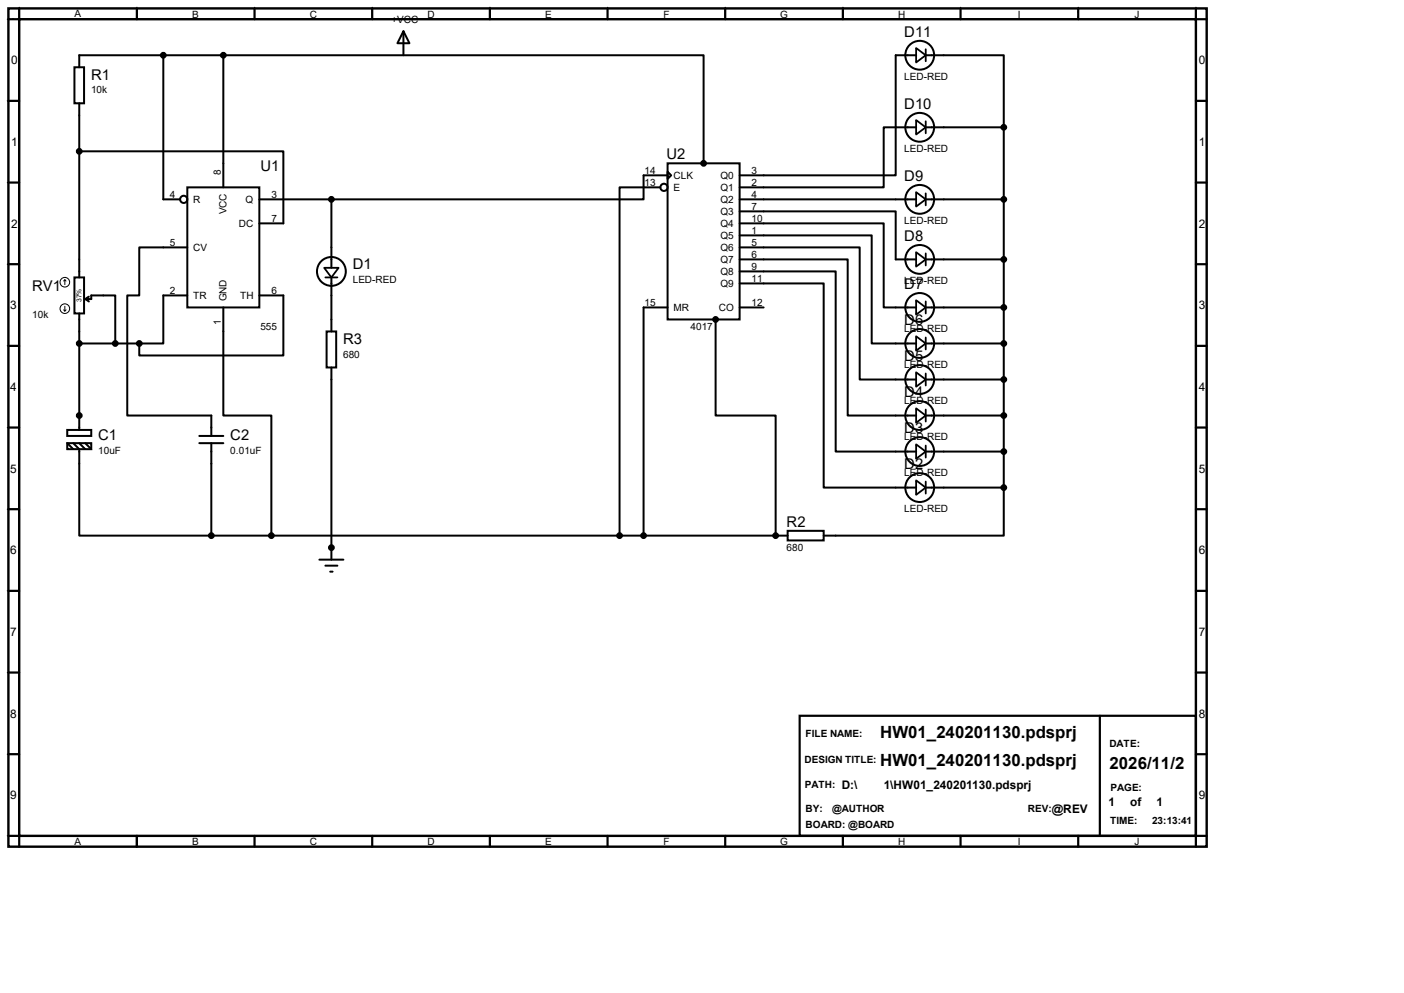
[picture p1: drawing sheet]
<svg xmlns="http://www.w3.org/2000/svg" width="297mm" height="210mm" viewBox="0 0 297 210" stroke-linecap="round" stroke-linejoin="round" font-family="sans-serif">
<path d="M1.8 1.8h253.5v177.3h-253.5zM4.1 4.1h248.9v172.7h-248.9z" fill="none" stroke="#000" stroke-width=".51"/>
<g fill="none" stroke="#000" stroke-width=".47">
<path d="M4.1 1.8v2.3h-2.3M29 1.8v2.3M53.8 1.8v2.3M78.7 1.8v2.3M103.6 1.8v2.3M128.5 1.8v2.3M153.4 1.8v2.3M178.3 1.8v2.3M203.2 1.8v2.3M228.1 1.8v2.3M253 1.8v2.3h2.3M1.8 21.3h2.3"/>
<path d="M1.8 38.6h2.3M253 21.3h2.3M253 38.6h2.3M1.8 55.9h2.3M253 55.9h2.3M1.8 73.2h2.3M253 73.2h2.3M1.8 90.4h2.3M253 90.4h2.3M1.8 107.7h2.3M253 107.7h2.3M1.8 125h2.3"/>
<path d="M253 125h2.3M1.8 142.2h2.3M1.8 159.5h2.3M169.2 151.4h83.8v25.4h-83.8zM232.7 151.4v25.4M253 142.2h2.3M253 159.5h2.3M1.8 176.8h2.3v2.3M29 176.8v2.3M53.8 176.8v2.3M78.7 176.8v2.3M103.6 176.8v2.3"/>
<path d="M128.5 176.8v2.3M153.4 176.8v2.3M178.3 176.8v2.3M203.2 176.8v2.3M228.1 176.8v2.3M255.3 176.8h-2.3v2.3"/>
</g>
<g fill="none" stroke="#000" stroke-width=".21">
<path d="M1.5 4.1h2.4M4.1 1.5v2.3M29 1.5v2.3M53.8 1.5l.1 2.3M78.7 1.5l.1 2.3M103.6 1.5l.1 2.3M128.5 1.5l.1 2.3M153.4 1.5l.1 2.3M178.3 1.5l.1 2.3M203.2 1.5v2.3M228.1 1.5v2.3M253 1.5v2.3"/>
<path d="M1.5 21.3h2.4M1.5 38.6h2.4M1.5 55.9h2.4M13.7 59.2l-.2 .2M13.7 59.2l.3 .2M13.7 59.2v1M1.5 73.2h2.4M13.5 65.5l.2 .3M13.7 64.8v1M14 65.5l-.3 .3M1.5 90.4h2.4M1.5 107.7h2.4"/>
<path d="M1.5 125h2.4M1.5 142.2h2.4M1.5 159.5h2.4M1.5 176.8h2.4"/>
<circle cx="13.7" cy="59.7" r="1.02"/>
<circle cx="13.7" cy="65.3" r="1.02"/>
</g>
<g fill="none" stroke="#000" stroke-width=".42">
<path d="M15.7 14.2h2.1v7.6h-2.1zM34.5 11.7v30.5h3.6M47.2 11.7h101.6v22.8M47.2 11.7h-30.4v2.5M47.2 11.7v27.9M85.3 6.6l1.3 2.5h-2.5zM85.3 6.6v5.1M193.8 11.7h-4.3v25.4h-33M195.8 11.7h16.5v15.2M16.8 32h43.1v15.2h-5M16.8 21.8v36.9M39.6 39.6h15.3v25.4h-15.3z"/>
<path d="M139.7 39.6h-8.6v73.7M141.2 34.5h15.3v33.1h-15.3zM141.2 36.3l.8 .8-.8 .7zM141.2 37.1h-5.1v5.1h-66M193.8 26.9h-6.9v12.7h-30.4M195.8 26.9h16.5M212.3 26.9v76.2M15.7 58.7h2.1v7.6h-2.1zM39.6 52.3h-10.1v10.2h-2.6v25.4h17.8v4.3M54.9 42.2h15.2M70.1 42.2v14.4M70.1 58.7v11.4"/>
<path d="M156.5 44.7h33v10.2h4.3M156.5 47.2h30.4v17.8h6.9M156.5 49.8h27.9v22.8h9.4M156.5 52.3h25.4v28h11.9M156.5 54.9h22.8v33h14.5M156.5 57.4h20.3v38.1h17M156.5 59.9h17.7v43.2h19.6M156.5 42.2h37.3M195.8 42.2h16.5M195.8 54.9h16.5M16.8 66.3v24.6M16.8 72.6h12.7"/>
<path d="M18 63.2h1.3v-.7h5.1v10.1M18 63.2l.8 .6M18.8 62.7l-.8 .5M39.6 62.5h-5.1v10.1h-5M47.2 65v22.9h10.2v25.4M54.9 62.5h5v12.7h-30.4v-2.6M69.1 70.1h2v7.6h-2zM70.1 77.7v40.7M141.2 65h-5.1v48.3M151.4 67.6v20.3h12.7v25.4M156.5 65h5M195.8 72.6h16.5"/>
<path d="M195.8 65h16.5M14.2 90.9h5.1v1.3h-5.1zM14.2 93.7h5.1v1.3h-5.1zM14.2 93.7l1.3 1.3M15.5 93.7l1.3 1.3v18.3h27.9M16.8 93.7l1.2 1.3M18 93.7l1.3 1.3M42.2 92.2h5M42.2 93.7h5M44.7 93.7v19.6M195.8 80.3h16.5M195.8 87.9h16.5"/>
<path d="M195.8 95.5h16.5M44.7 113.3h121.9M67.6 118.4h5M68.8 119.6h2.6M166.6 112.3h7.6v2h-7.6zM195.8 103.1h16.5M212.3 103.1v10.2h-38.1M69.8 120.9h.6"/>
<circle cx="194.6" cy="11.7" r="3"/>
<circle cx="140.5" cy="39.6" r=".76"/>
<circle cx="194.6" cy="26.9" r="3"/>
<circle cx="38.9" cy="42.2" r=".76"/>
<circle cx="70.1" cy="57.4" r="3"/>
<circle cx="194.6" cy="54.9" r="3"/>
<circle cx="194.6" cy="42.2" r="3"/>
<circle cx="194.6" cy="65" r="3"/>
<circle cx="194.6" cy="72.6" r="3"/>
<circle cx="194.6" cy="95.5" r="3"/>
<circle cx="194.6" cy="80.3" r="3"/>
<circle cx="194.6" cy="87.9" r="3"/>
<circle cx="194.6" cy="103.1" r="3"/>
</g>
<g fill="#000">
<circle cx="16.8" cy="87.9" r=".21"/>
<circle cx="70.1" cy="115.8" r=".21"/>
<circle cx="164.1" cy="113.3" r=".21"/>
</g>
<g fill="none" stroke="#000" stroke-width=".38">
<path d="M193.8 10.2l2 1.5-2 1.5zM195.8 10.4v2.6M193.8 25.4l2 1.5-2 1.5zM195.8 25.7v2.5M68.6 56.6h3l-1.5 2.1zM68.8 58.7h2.6M193.8 53.3l2 1.6-2 1.5zM193.8 40.6l2 1.6-2 1.5zM195.8 40.9v2.5M195.8 53.6v2.5M193.8 78.7l2 1.6-2 1.5zM193.8 63.5l2 1.5-2 1.5z"/>
<path d="M193.8 71.1l2 1.5-2 1.6zM195.8 63.8v2.5M195.8 71.4v2.5M195.8 79v2.5M193.8 94l2 1.5-2 1.5zM193.8 86.4l2 1.5-2 1.5zM195.8 86.6v2.6M195.8 94.2v2.6M193.8 101.6l2 1.5-2 1.5zM195.8 101.9v2.5"/>
</g>
<g fill="#000" stroke="#000" stroke-width=".42">
<circle cx="34.5" cy="11.7" r=".51"/>
<circle cx="47.2" cy="11.7" r=".51"/>
<circle cx="16.8" cy="32" r=".51"/>
<circle cx="148.8" cy="34.5" r=".51"/>
<circle cx="212.3" cy="26.9" r=".51"/>
<circle cx="70.1" cy="42.2" r=".51"/>
<circle cx="212.3" cy="42.2" r=".51"/>
<circle cx="212.3" cy="54.9" r=".51"/>
<circle cx="16.8" cy="72.6" r=".51"/>
<circle cx="24.4" cy="72.6" r=".51"/>
<circle cx="29.5" cy="72.6" r=".51"/>
<circle cx="151.4" cy="67.6" r=".51"/>
<circle cx="212.3" cy="65" r=".51"/>
<circle cx="212.3" cy="72.6" r=".51"/>
<circle cx="16.8" cy="87.9" r=".51"/>
<circle cx="212.3" cy="95.5" r=".51"/>
<circle cx="212.3" cy="80.3" r=".51"/>
<circle cx="212.3" cy="87.9" r=".51"/>
<circle cx="44.7" cy="113.3" r=".51"/>
<circle cx="57.4" cy="113.3" r=".51"/>
<circle cx="70.1" cy="115.8" r=".51"/>
<circle cx="131.1" cy="113.3" r=".51"/>
<circle cx="136.1" cy="113.3" r=".51"/>
<circle cx="164.1" cy="113.3" r=".51"/>
<circle cx="212.3" cy="103.1" r=".51"/>
</g>
<g font-size="3.6">
<text x="186.2" y="156.1">HW01_240201130.pdsprj</text>
<text x="186.2" y="161.9">HW01_240201130.pdsprj</text>
<text x="234.7" y="162.7">2026/11/2</text>
</g>
<g font-size="3.1">
<text x="191.3" y="7.7">D11</text>
<text x="19.3" y="16.8">R1</text>
<text x="191.3" y="23">D10</text>
<text x="141" y="33.7">U2</text>
<text x="55.1" y="36.2">U1</text>
<text x="191.3" y="38.2">D9</text>
<text x="191.3" y="50.9">D8</text>
<text x="74.6" y="57">D1</text>
<text x="6.8" y="61.6">RV1</text>
<text x="191.3" y="61.1">D7</text>
<text x="191.3" y="68.7">D6</text>
<text x="72.6" y="72.7">R3</text>
<text x="191.3" y="76.3">D5</text>
<text x="191.3" y="83.9">D4</text>
<text x="20.8" y="93">C1</text>
<text x="48.7" y="93">C2</text>
<text x="191.3" y="91.6">D3</text>
<text x="191.3" y="99.2">D2</text>
<text x="166.4" y="111.4">R2</text>
</g>
<g font-size="2.5">
<text x="2.4" y="13.6">0</text>
<text x="253.6" y="13.6">0</text>
<text x="2.4" y="30.9">1</text>
<text x="253.6" y="30.9">1</text>
<text x="2.4" y="48.1">2</text>
<text x="253.6" y="48.1">2</text>
<text x="2.1" y="65.4">3</text>
<text x="253.6" y="65.4">3</text>
<text x="2.1" y="82.7">4</text>
<text x="253.6" y="82.7">4</text>
<text x="2.1" y="99.9">5</text>
<text x="253.6" y="99.9">5</text>
<text x="2.1" y="117.2">6</text>
<text x="253.6" y="117.2">6</text>
<text x="2.1" y="134.5">7</text>
<text x="253.6" y="134.5">7</text>
<text x="2.1" y="151.8">8</text>
<text x="253.6" y="151.8">8</text>
<text x="178.1" y="166.8">D:\</text>
<text x="186.9" y="166.8">1\HW01_240201130.pdsprj</text>
<text x="2.1" y="169">9</text>
<text x="222.5" y="172">@REV</text>
<text x="234.5" y="170.4">1</text>
<text x="239.1" y="170.4">of</text>
<text x="244.7" y="170.4">1</text>
<text x="253.6" y="169">9</text>
</g>
<g font-size="2.1">
<text x="15.8" y="3.6">A</text>
<text x="40.7" y="3.8">B</text>
<text x="65.5" y="3.8">C</text>
<text x="82.8" y="4.8">+VCC</text>
<text x="90.4" y="3.8">D</text>
<text x="115.4" y="3.8">E</text>
<text x="140.3" y="3.8">F</text>
<text x="165.1" y="3.8">G</text>
<text x="190" y="3.8">H</text>
<text x="215.3" y="3.8">I</text>
<text x="240" y="3.8">J</text>
<text x="191.3" y="16.9">LED-RED</text>
<text x="19.3" y="19.8">10k</text>
<text x="191.3" y="32.1">LED-RED</text>
<text x="35.9" y="41.8">4</text>
<text x="46.7" y="37.1" transform="rotate(-90 46.7 37.1)">8</text>
<text x="57.4" y="41.8">3</text>
<text x="136.4" y="36.7">14</text>
<text x="136.4" y="39.2">13</text>
<text x="142.5" y="37.8">CLK</text>
<text x="142.5" y="40.4">E</text>
<text x="152.4" y="37.8">Q0</text>
<text x="152.4" y="40.4">Q1</text>
<text x="159" y="36.7">3</text>
<text x="159" y="39.2">2</text>
<text x="159" y="41.8">4</text>
<text x="40.9" y="42.9">R</text>
<text x="47.9" y="45.3" transform="rotate(-90 47.9 45.3)">VCC</text>
<text x="51.9" y="42.9">Q</text>
<text x="57.4" y="46.9">7</text>
<text x="152.4" y="42.9">Q2</text>
<text x="152.4" y="45.5">Q3</text>
<text x="159" y="44.3">7</text>
<text x="159" y="46.9">10</text>
<text x="191.3" y="47.4">LED-RED</text>
<text x="35.9" y="51.9">5</text>
<text x="40.9" y="53.1">CV</text>
<text x="50.5" y="48">DC</text>
<text x="152.4" y="48">Q4</text>
<text x="152.4" y="50.5">Q5</text>
<text x="152.4" y="53.1">Q6</text>
<text x="159" y="49.4">1</text>
<text x="159" y="51.9">5</text>
<text x="74.6" y="59.9">LED-RED</text>
<text x="152.4" y="55.6">Q7</text>
<text x="152.4" y="58.2">Q8</text>
<text x="159" y="54.5">6</text>
<text x="159" y="57">9</text>
<text x="159" y="59.6">11</text>
<text x="35.9" y="62.1">2</text>
<text x="40.9" y="63.2">TR</text>
<text x="47.9" y="63.8" transform="rotate(-90 47.9 63.8)">GND</text>
<text x="50.8" y="63.2">TH</text>
<text x="57.4" y="62.1">6</text>
<text x="136.4" y="64.6">15</text>
<text x="142.5" y="65.8">MR</text>
<text x="152.1" y="65.8">CO</text>
<text x="152.4" y="60.7">Q9</text>
<text x="159" y="64.6">12</text>
<text x="191.3" y="60.1">LED-RED</text>
<text x="6.8" y="67.2">10k</text>
<text x="46.7" y="68.7" transform="rotate(-90 46.7 68.7)">1</text>
<text x="55.1" y="69.7">555</text>
<text x="146.1" y="69.7">4017</text>
<text x="191.3" y="70.2">LED-RED</text>
<text x="72.6" y="75.6">680</text>
<text x="191.3" y="77.9">LED-RED</text>
<text x="191.3" y="85.5">LED-RED</text>
<text x="20.8" y="96">10uF</text>
<text x="48.7" y="96">0.01uF</text>
<text x="191.3" y="93.1">LED-RED</text>
<text x="191.3" y="100.7">LED-RED</text>
<text x="191.3" y="108.3">LED-RED</text>
<text x="166.4" y="116.5">680</text>
<text x="170.4" y="156">FILE NAME:</text>
<text x="170.2" y="161.4">DESIGN TITLE:</text>
<text x="234.7" y="158">DATE:</text>
<text x="170.3" y="166.8">PATH:</text>
<text x="234.9" y="167.4">PAGE:</text>
<text x="170.4" y="171.7">BY:</text>
<text x="176" y="171.7">@AUTHOR</text>
<text x="217.5" y="171.8">REV:</text>
<text x="15.8" y="178.8">A</text>
<text x="40.7" y="178.8">B</text>
<text x="65.5" y="178.8">C</text>
<text x="90.4" y="178.8">D</text>
<text x="115.4" y="178.8">E</text>
<text x="140.3" y="178.8">F</text>
<text x="165.1" y="178.8">G</text>
<text x="170.4" y="175.1">BOARD: @BOARD</text>
<text x="190" y="178.8">H</text>
<text x="215.3" y="178.8">I</text>
<text x="234.9" y="174.4">TIME:</text>
<text x="240" y="178.8">J</text>
<text x="243.7" y="174.4">23:13:41</text>
</g>
<text font-size="1.4" x="17.2" y="63.9" transform="rotate(-90 17.2 63.9)">37%</text>
</svg>
